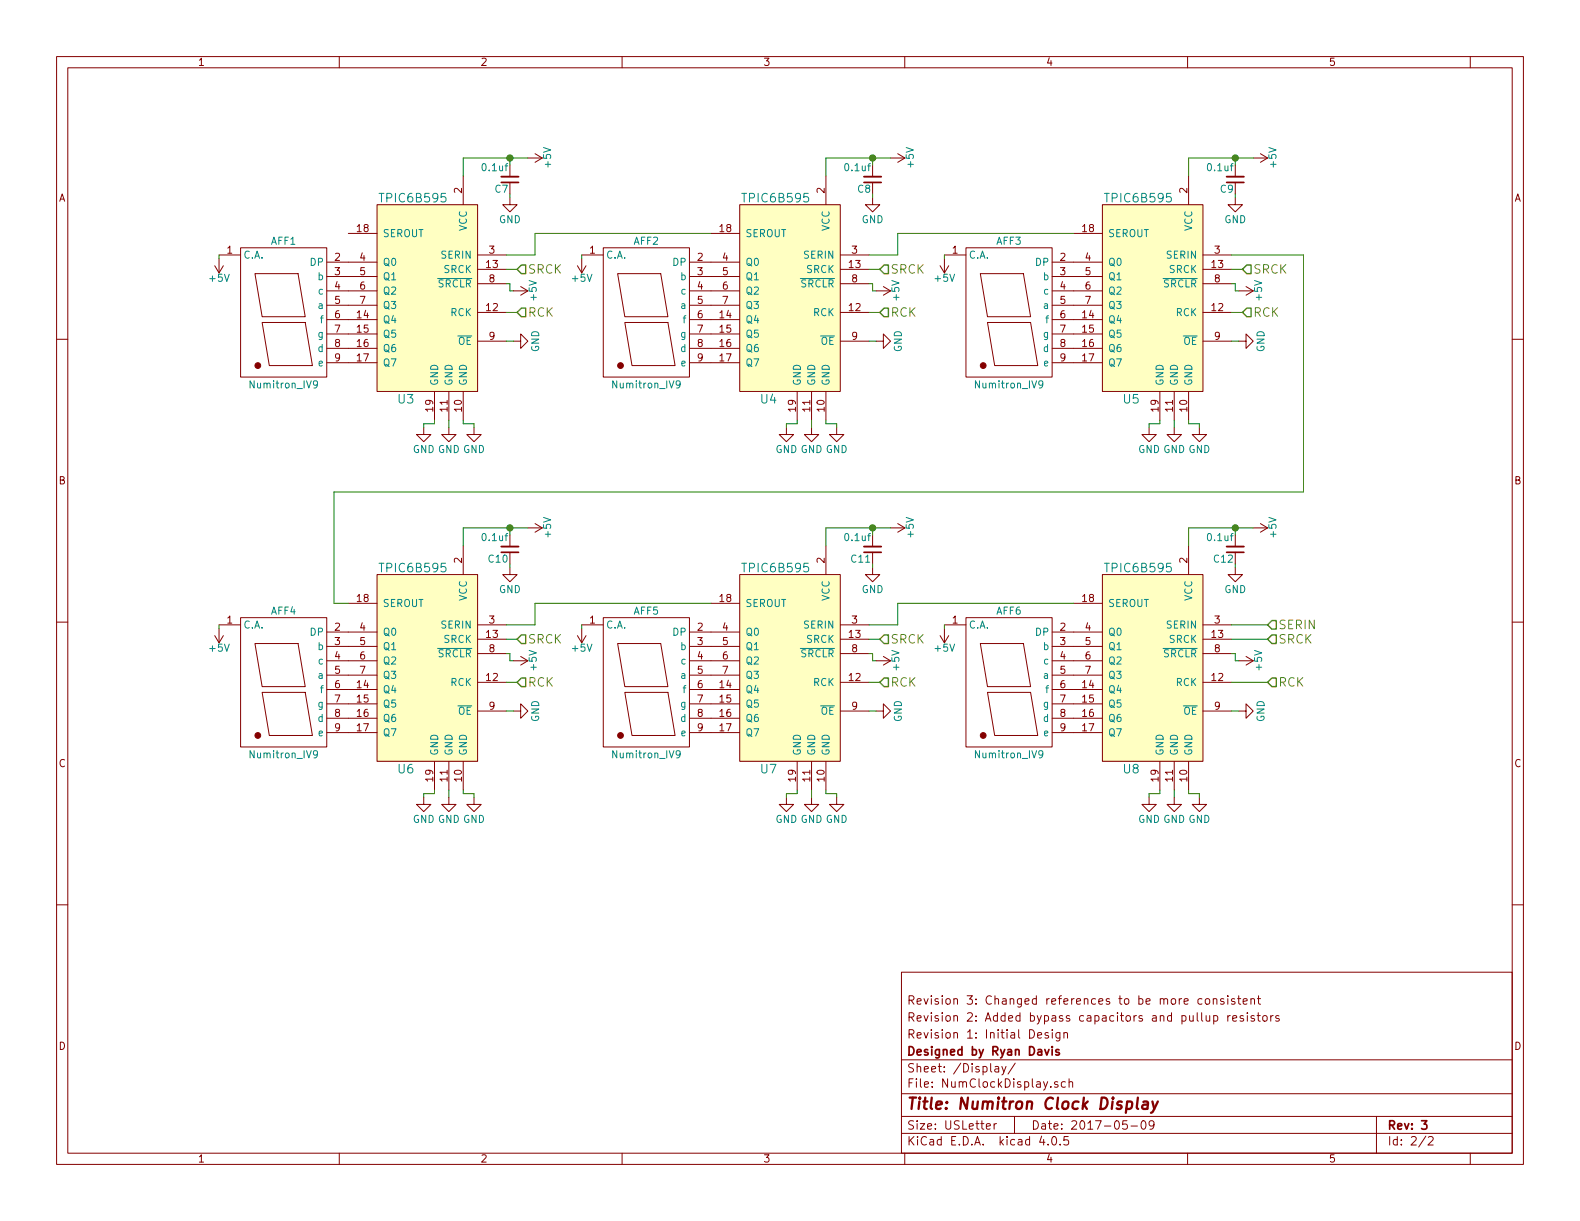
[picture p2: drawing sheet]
EESchema Schematic File Version 2
LIBS:NumitronClockParts
LIBS:switches
LIBS:power
LIBS:device
LIBS:transistors
LIBS:conn
LIBS:linear
LIBS:regul
LIBS:74xx
LIBS:cmos4000
LIBS:adc-dac
LIBS:memory
LIBS:xilinx
LIBS:microcontrollers
LIBS:dsp
LIBS:microchip
LIBS:analog_switches
LIBS:motorola
LIBS:texas
LIBS:intel
LIBS:audio
LIBS:interface
LIBS:digital-audio
LIBS:philips
LIBS:display
LIBS:cypress
LIBS:siliconi
LIBS:opto
LIBS:atmel
LIBS:contrib
LIBS:valves
EELAYER 25 0
EELAYER END
$Descr USLetter 11000 8500
encoding utf-8
Sheet 2 2
Title "Numitron Clock Display"
Date "2017-05-09"
Rev "3"
Comp "Designed by Ryan Davis"
Comment1 "Revision 1: Initial Design"
Comment2 "Revision 2: Added bypass capacitors and pullup resistors"
Comment3 "Revision 3: Changed references to be more consistent"
Comment4 ""
$EndDescr
$Comp
L TPIC6B595 U8
U 1 1
P 8025 4850
F 0 "U8" H 8175 4350 60  0000 C CNN
F 1 "TPIC6B595" H 8125 5750 60  0000 C CNN
F 2 "Housings_DIP:DIP-20_W7.62mm_Socket_LongPads" H 8025 4850 60  0001 C CNN
F 3 "" H 8025 4850 60  0000 C CNN
	1    8025 4850
	-1   0    0    -1  
$EndComp
$Comp
L Numitron_IV9 AFF6
U 1 1
P 7025 4800
F 0 "AFF6" H 7025 5350 50  0000 C CNN
F 1 "Numitron_IV9" H 7025 4350 50  0000 C CNN
F 2 "jyd:NUM_IV-9" H 7025 4800 50  0001 C CNN
F 3 "" H 7025 4800 50  0000 C CNN
	1    7025 4800
	-1   0    0    -1  
$EndComp
Text HLabel 8825 4350 2    60   Input ~ 0
SERIN
Text HLabel 8825 4450 2    60   Input ~ 0
SRCK
Text HLabel 8825 4750 2    60   Input ~ 0
RCK
$Comp
L GND #PWR018
U 1 1
P 8625 4950
F 0 "#PWR018" H 8625 4700 50  0001 C CNN
F 1 "GND" H 8625 4800 50  0000 C CNN
F 2 "" H 8625 4950 50  0001 C CNN
F 3 "" H 8625 4950 50  0001 C CNN
	1    8625 4950
	0    -1   1    0   
$EndComp
$Comp
L TPIC6B595 U7
U 1 1
P 5500 4850
F 0 "U7" H 5650 4350 60  0000 C CNN
F 1 "TPIC6B595" H 5600 5750 60  0000 C CNN
F 2 "Housings_DIP:DIP-20_W7.62mm_Socket_LongPads" H 5500 4850 60  0001 C CNN
F 3 "" H 5500 4850 60  0000 C CNN
	1    5500 4850
	-1   0    0    -1  
$EndComp
$Comp
L Numitron_IV9 AFF5
U 1 1
P 4500 4800
F 0 "AFF5" H 4500 5350 50  0000 C CNN
F 1 "Numitron_IV9" H 4500 4350 50  0000 C CNN
F 2 "jyd:NUM_IV-9" H 4500 4800 50  0001 C CNN
F 3 "" H 4500 4800 50  0000 C CNN
	1    4500 4800
	-1   0    0    -1  
$EndComp
Text HLabel 6125 4450 2    60   Input ~ 0
SRCK
Text HLabel 6125 4750 2    60   Input ~ 0
RCK
$Comp
L GND #PWR019
U 1 1
P 6100 4950
F 0 "#PWR019" H 6100 4700 50  0001 C CNN
F 1 "GND" H 6100 4800 50  0000 C CNN
F 2 "" H 6100 4950 50  0001 C CNN
F 3 "" H 6100 4950 50  0001 C CNN
	1    6100 4950
	0    -1   1    0   
$EndComp
$Comp
L +5V #PWR020
U 1 1
P 6575 4375
F 0 "#PWR020" H 6575 4225 50  0001 C CNN
F 1 "+5V" H 6575 4515 50  0000 C CNN
F 2 "" H 6575 4375 50  0001 C CNN
F 3 "" H 6575 4375 50  0001 C CNN
	1    6575 4375
	-1   0    0    1   
$EndComp
$Comp
L TPIC6B595 U6
U 1 1
P 2975 4850
F 0 "U6" H 3125 4350 60  0000 C CNN
F 1 "TPIC6B595" H 3075 5750 60  0000 C CNN
F 2 "Housings_DIP:DIP-20_W7.62mm_Socket_LongPads" H 2975 4850 60  0001 C CNN
F 3 "" H 2975 4850 60  0000 C CNN
	1    2975 4850
	-1   0    0    -1  
$EndComp
$Comp
L Numitron_IV9 AFF4
U 1 1
P 1975 4800
F 0 "AFF4" H 1975 5350 50  0000 C CNN
F 1 "Numitron_IV9" H 1975 4350 50  0000 C CNN
F 2 "jyd:NUM_IV-9" H 1975 4800 50  0001 C CNN
F 3 "" H 1975 4800 50  0000 C CNN
	1    1975 4800
	-1   0    0    -1  
$EndComp
Text HLabel 3600 4450 2    60   Input ~ 0
SRCK
Text HLabel 3600 4750 2    60   Input ~ 0
RCK
$Comp
L GND #PWR021
U 1 1
P 3575 4950
F 0 "#PWR021" H 3575 4700 50  0001 C CNN
F 1 "GND" H 3575 4800 50  0000 C CNN
F 2 "" H 3575 4950 50  0001 C CNN
F 3 "" H 3575 4950 50  0001 C CNN
	1    3575 4950
	0    -1   1    0   
$EndComp
$Comp
L +5V #PWR022
U 1 1
P 4050 4375
F 0 "#PWR022" H 4050 4225 50  0001 C CNN
F 1 "+5V" H 4050 4515 50  0000 C CNN
F 2 "" H 4050 4375 50  0001 C CNN
F 3 "" H 4050 4375 50  0001 C CNN
	1    4050 4375
	-1   0    0    1   
$EndComp
$Comp
L +5V #PWR023
U 1 1
P 1525 4375
F 0 "#PWR023" H 1525 4225 50  0001 C CNN
F 1 "+5V" H 1525 4515 50  0000 C CNN
F 2 "" H 1525 4375 50  0001 C CNN
F 3 "" H 1525 4375 50  0001 C CNN
	1    1525 4375
	-1   0    0    1   
$EndComp
$Comp
L TPIC6B595 U5
U 1 1
P 8025 2275
F 0 "U5" H 8175 1775 60  0000 C CNN
F 1 "TPIC6B595" H 8125 3175 60  0000 C CNN
F 2 "Housings_DIP:DIP-20_W7.62mm_Socket_LongPads" H 8025 2275 60  0001 C CNN
F 3 "" H 8025 2275 60  0000 C CNN
	1    8025 2275
	-1   0    0    -1  
$EndComp
$Comp
L Numitron_IV9 AFF3
U 1 1
P 7025 2225
F 0 "AFF3" H 7025 2775 50  0000 C CNN
F 1 "Numitron_IV9" H 7025 1775 50  0000 C CNN
F 2 "jyd:NUM_IV-9" H 7025 2225 50  0001 C CNN
F 3 "" H 7025 2225 50  0000 C CNN
	1    7025 2225
	-1   0    0    -1  
$EndComp
$Comp
L GND #PWR024
U 1 1
P 8175 2975
F 0 "#PWR024" H 8175 2725 50  0001 C CNN
F 1 "GND" H 8175 2825 50  0000 C CNN
F 2 "" H 8175 2975 50  0001 C CNN
F 3 "" H 8175 2975 50  0001 C CNN
	1    8175 2975
	-1   0    0    -1  
$EndComp
$Comp
L +5V #PWR025
U 1 1
P 6200 1100
F 0 "#PWR025" H 6200 950 50  0001 C CNN
F 1 "+5V" H 6200 1240 50  0000 C CNN
F 2 "" H 6200 1100 50  0001 C CNN
F 3 "" H 6200 1100 50  0001 C CNN
	1    6200 1100
	0    1    -1   0   
$EndComp
Text HLabel 8650 1875 2    60   Input ~ 0
SRCK
Text HLabel 8650 2175 2    60   Input ~ 0
RCK
$Comp
L GND #PWR026
U 1 1
P 8625 2375
F 0 "#PWR026" H 8625 2125 50  0001 C CNN
F 1 "GND" H 8625 2225 50  0000 C CNN
F 2 "" H 8625 2375 50  0001 C CNN
F 3 "" H 8625 2375 50  0001 C CNN
	1    8625 2375
	0    -1   1    0   
$EndComp
$Comp
L TPIC6B595 U4
U 1 1
P 5500 2275
F 0 "U4" H 5650 1775 60  0000 C CNN
F 1 "TPIC6B595" H 5600 3175 60  0000 C CNN
F 2 "Housings_DIP:DIP-20_W7.62mm_Socket_LongPads" H 5500 2275 60  0001 C CNN
F 3 "" H 5500 2275 60  0000 C CNN
	1    5500 2275
	-1   0    0    -1  
$EndComp
$Comp
L Numitron_IV9 AFF2
U 1 1
P 4500 2225
F 0 "AFF2" H 4500 2775 50  0000 C CNN
F 1 "Numitron_IV9" H 4500 1775 50  0000 C CNN
F 2 "jyd:NUM_IV-9" H 4500 2225 50  0001 C CNN
F 3 "" H 4500 2225 50  0000 C CNN
	1    4500 2225
	-1   0    0    -1  
$EndComp
Text HLabel 6125 1875 2    60   Input ~ 0
SRCK
Text HLabel 6125 2175 2    60   Input ~ 0
RCK
$Comp
L GND #PWR027
U 1 1
P 6100 2375
F 0 "#PWR027" H 6100 2125 50  0001 C CNN
F 1 "GND" H 6100 2225 50  0000 C CNN
F 2 "" H 6100 2375 50  0001 C CNN
F 3 "" H 6100 2375 50  0001 C CNN
	1    6100 2375
	0    -1   1    0   
$EndComp
$Comp
L +5V #PWR028
U 1 1
P 6575 1800
F 0 "#PWR028" H 6575 1650 50  0001 C CNN
F 1 "+5V" H 6575 1940 50  0000 C CNN
F 2 "" H 6575 1800 50  0001 C CNN
F 3 "" H 6575 1800 50  0001 C CNN
	1    6575 1800
	-1   0    0    1   
$EndComp
$Comp
L TPIC6B595 U3
U 1 1
P 2975 2275
F 0 "U3" H 3125 1775 60  0000 C CNN
F 1 "TPIC6B595" H 3075 3175 60  0000 C CNN
F 2 "Housings_DIP:DIP-20_W7.62mm_Socket_LongPads" H 2975 2275 60  0001 C CNN
F 3 "" H 2975 2275 60  0000 C CNN
	1    2975 2275
	-1   0    0    -1  
$EndComp
$Comp
L Numitron_IV9 AFF1
U 1 1
P 1975 2225
F 0 "AFF1" H 1975 2775 50  0000 C CNN
F 1 "Numitron_IV9" H 1975 1775 50  0000 C CNN
F 2 "jyd:NUM_IV-9" H 1975 2225 50  0001 C CNN
F 3 "" H 1975 2225 50  0000 C CNN
	1    1975 2225
	-1   0    0    -1  
$EndComp
Text HLabel 3600 1875 2    60   Input ~ 0
SRCK
Text HLabel 3600 2175 2    60   Input ~ 0
RCK
$Comp
L GND #PWR029
U 1 1
P 3575 2375
F 0 "#PWR029" H 3575 2125 50  0001 C CNN
F 1 "GND" H 3575 2225 50  0000 C CNN
F 2 "" H 3575 2375 50  0001 C CNN
F 3 "" H 3575 2375 50  0001 C CNN
	1    3575 2375
	0    -1   1    0   
$EndComp
$Comp
L +5V #PWR030
U 1 1
P 4050 1800
F 0 "#PWR030" H 4050 1650 50  0001 C CNN
F 1 "+5V" H 4050 1940 50  0000 C CNN
F 2 "" H 4050 1800 50  0001 C CNN
F 3 "" H 4050 1800 50  0001 C CNN
	1    4050 1800
	-1   0    0    1   
$EndComp
$Comp
L +5V #PWR031
U 1 1
P 1525 1800
F 0 "#PWR031" H 1525 1650 50  0001 C CNN
F 1 "+5V" H 1525 1940 50  0000 C CNN
F 2 "" H 1525 1800 50  0001 C CNN
F 3 "" H 1525 1800 50  0001 C CNN
	1    1525 1800
	-1   0    0    1   
$EndComp
Wire Wire Line
	8575 4350 8825 4350
Wire Wire Line
	8575 4450 8825 4450
Wire Wire Line
	8575 4750 8825 4750
Wire Wire Line
	8575 4550 8600 4550
Wire Wire Line
	8600 4550 8600 4600
Wire Wire Line
	8600 4600 8625 4600
Wire Wire Line
	8625 4950 8575 4950
Wire Wire Line
	6050 4350 6250 4350
Wire Wire Line
	6125 4450 6050 4450
Wire Wire Line
	6125 4750 6050 4750
Wire Wire Line
	6050 4550 6075 4550
Wire Wire Line
	6075 4550 6075 4600
Wire Wire Line
	6075 4600 6100 4600
Wire Wire Line
	6100 4950 6050 4950
Wire Wire Line
	6575 4350 6575 4375
Wire Wire Line
	6250 4350 6250 4200
Wire Wire Line
	6250 4200 7475 4200
Wire Wire Line
	3525 4350 3725 4350
Wire Wire Line
	3600 4450 3525 4450
Wire Wire Line
	3600 4750 3525 4750
Wire Wire Line
	3525 4550 3550 4550
Wire Wire Line
	3550 4550 3550 4600
Wire Wire Line
	3550 4600 3575 4600
Wire Wire Line
	3575 4950 3525 4950
Wire Wire Line
	3725 4350 3725 4200
Wire Wire Line
	3725 4200 4950 4200
Wire Wire Line
	4050 4350 4050 4375
Wire Wire Line
	1525 4350 1525 4375
Wire Wire Line
	8575 1775 9075 1775
Wire Wire Line
	8650 1875 8575 1875
Wire Wire Line
	8650 2175 8575 2175
Wire Wire Line
	8575 1975 8600 1975
Wire Wire Line
	8600 1975 8600 2025
Wire Wire Line
	8600 2025 8625 2025
Wire Wire Line
	8625 2375 8575 2375
Wire Wire Line
	6050 1775 6250 1775
Wire Wire Line
	6125 1875 6050 1875
Wire Wire Line
	6125 2175 6050 2175
Wire Wire Line
	6050 1975 6075 1975
Wire Wire Line
	6075 1975 6075 2025
Wire Wire Line
	6075 2025 6100 2025
Wire Wire Line
	6100 2375 6050 2375
Wire Wire Line
	6575 1775 6575 1800
Wire Wire Line
	6250 1775 6250 1625
Wire Wire Line
	6250 1625 7475 1625
Wire Wire Line
	3525 1775 3725 1775
Wire Wire Line
	3600 1875 3525 1875
Wire Wire Line
	3600 2175 3525 2175
Wire Wire Line
	3525 1975 3550 1975
Wire Wire Line
	3550 1975 3550 2025
Wire Wire Line
	3550 2025 3575 2025
Wire Wire Line
	3575 2375 3525 2375
Wire Wire Line
	3725 1775 3725 1625
Wire Wire Line
	3725 1625 4950 1625
Wire Wire Line
	4050 1775 4050 1800
Wire Wire Line
	1525 1775 1525 1800
Wire Wire Line
	2425 4200 2325 4200
Wire Wire Line
	2325 4200 2325 3425
Wire Wire Line
	2325 3425 9075 3425
Wire Wire Line
	9075 3425 9075 1775
$Comp
L +5V #PWR032
U 1 1
P 3575 4600
F 0 "#PWR032" H 3575 4450 50  0001 C CNN
F 1 "+5V" H 3575 4740 50  0000 C CNN
F 2 "" H 3575 4600 50  0001 C CNN
F 3 "" H 3575 4600 50  0001 C CNN
	1    3575 4600
	0    1    1    0   
$EndComp
$Comp
L +5V #PWR033
U 1 1
P 6100 4600
F 0 "#PWR033" H 6100 4450 50  0001 C CNN
F 1 "+5V" H 6100 4740 50  0000 C CNN
F 2 "" H 6100 4600 50  0001 C CNN
F 3 "" H 6100 4600 50  0001 C CNN
	1    6100 4600
	0    1    1    0   
$EndComp
$Comp
L +5V #PWR034
U 1 1
P 8625 4600
F 0 "#PWR034" H 8625 4450 50  0001 C CNN
F 1 "+5V" H 8625 4740 50  0000 C CNN
F 2 "" H 8625 4600 50  0001 C CNN
F 3 "" H 8625 4600 50  0001 C CNN
	1    8625 4600
	0    1    1    0   
$EndComp
$Comp
L +5V #PWR035
U 1 1
P 8625 2025
F 0 "#PWR035" H 8625 1875 50  0001 C CNN
F 1 "+5V" H 8625 2165 50  0000 C CNN
F 2 "" H 8625 2025 50  0001 C CNN
F 3 "" H 8625 2025 50  0001 C CNN
	1    8625 2025
	0    1    1    0   
$EndComp
$Comp
L +5V #PWR036
U 1 1
P 6100 2025
F 0 "#PWR036" H 6100 1875 50  0001 C CNN
F 1 "+5V" H 6100 2165 50  0000 C CNN
F 2 "" H 6100 2025 50  0001 C CNN
F 3 "" H 6100 2025 50  0001 C CNN
	1    6100 2025
	0    1    1    0   
$EndComp
$Comp
L +5V #PWR037
U 1 1
P 3575 2025
F 0 "#PWR037" H 3575 1875 50  0001 C CNN
F 1 "+5V" H 3575 2165 50  0000 C CNN
F 2 "" H 3575 2025 50  0001 C CNN
F 3 "" H 3575 2025 50  0001 C CNN
	1    3575 2025
	0    1    1    0   
$EndComp
$Comp
L C_Small C8
U 1 1
P 6075 1250
F 0 "C8" H 6085 1320 50  0000 L CNN
F 1 "0.1uf" H 6085 1170 50  0000 L CNN
F 2 "Capacitors_ThroughHole:C_Disc_D3.0mm_W1.6mm_P2.50mm" H 6075 1250 50  0001 C CNN
F 3 "" H 6075 1250 50  0001 C CNN
	1    6075 1250
	-1   0    0    1   
$EndComp
Wire Wire Line
	5750 1225 5750 1100
Wire Wire Line
	5750 1100 6200 1100
Wire Wire Line
	6075 1150 6075 1100
Connection ~ 6075 1100
$Comp
L GND #PWR038
U 1 1
P 6075 1375
F 0 "#PWR038" H 6075 1125 50  0001 C CNN
F 1 "GND" H 6075 1225 50  0000 C CNN
F 2 "" H 6075 1375 50  0001 C CNN
F 3 "" H 6075 1375 50  0001 C CNN
	1    6075 1375
	1    0    0    -1  
$EndComp
Wire Wire Line
	6075 1350 6075 1375
$Comp
L +5V #PWR039
U 1 1
P 8725 1100
F 0 "#PWR039" H 8725 950 50  0001 C CNN
F 1 "+5V" H 8725 1240 50  0000 C CNN
F 2 "" H 8725 1100 50  0001 C CNN
F 3 "" H 8725 1100 50  0001 C CNN
	1    8725 1100
	0    1    -1   0   
$EndComp
$Comp
L C_Small C9
U 1 1
P 8600 1250
F 0 "C9" H 8610 1320 50  0000 L CNN
F 1 "0.1uf" H 8610 1170 50  0000 L CNN
F 2 "Capacitors_ThroughHole:C_Disc_D3.0mm_W1.6mm_P2.50mm" H 8600 1250 50  0001 C CNN
F 3 "" H 8600 1250 50  0001 C CNN
	1    8600 1250
	-1   0    0    1   
$EndComp
Wire Wire Line
	8275 1225 8275 1100
Wire Wire Line
	8275 1100 8725 1100
Wire Wire Line
	8600 1150 8600 1100
Connection ~ 8600 1100
$Comp
L GND #PWR040
U 1 1
P 8600 1375
F 0 "#PWR040" H 8600 1125 50  0001 C CNN
F 1 "GND" H 8600 1225 50  0000 C CNN
F 2 "" H 8600 1375 50  0001 C CNN
F 3 "" H 8600 1375 50  0001 C CNN
	1    8600 1375
	1    0    0    -1  
$EndComp
Wire Wire Line
	8600 1350 8600 1375
$Comp
L +5V #PWR041
U 1 1
P 3675 1100
F 0 "#PWR041" H 3675 950 50  0001 C CNN
F 1 "+5V" H 3675 1240 50  0000 C CNN
F 2 "" H 3675 1100 50  0001 C CNN
F 3 "" H 3675 1100 50  0001 C CNN
	1    3675 1100
	0    1    -1   0   
$EndComp
$Comp
L C_Small C7
U 1 1
P 3550 1250
F 0 "C7" H 3560 1320 50  0000 L CNN
F 1 "0.1uf" H 3560 1170 50  0000 L CNN
F 2 "Capacitors_ThroughHole:C_Disc_D3.0mm_W1.6mm_P2.50mm" H 3550 1250 50  0001 C CNN
F 3 "" H 3550 1250 50  0001 C CNN
	1    3550 1250
	-1   0    0    1   
$EndComp
Wire Wire Line
	3225 1225 3225 1100
Wire Wire Line
	3225 1100 3675 1100
Wire Wire Line
	3550 1150 3550 1100
Connection ~ 3550 1100
$Comp
L GND #PWR042
U 1 1
P 3550 1375
F 0 "#PWR042" H 3550 1125 50  0001 C CNN
F 1 "GND" H 3550 1225 50  0000 C CNN
F 2 "" H 3550 1375 50  0001 C CNN
F 3 "" H 3550 1375 50  0001 C CNN
	1    3550 1375
	1    0    0    -1  
$EndComp
Wire Wire Line
	3550 1350 3550 1375
$Comp
L +5V #PWR043
U 1 1
P 8725 3675
F 0 "#PWR043" H 8725 3525 50  0001 C CNN
F 1 "+5V" H 8725 3815 50  0000 C CNN
F 2 "" H 8725 3675 50  0001 C CNN
F 3 "" H 8725 3675 50  0001 C CNN
	1    8725 3675
	0    1    -1   0   
$EndComp
$Comp
L C_Small C12
U 1 1
P 8600 3825
F 0 "C12" H 8610 3895 50  0000 L CNN
F 1 "0.1uf" H 8610 3745 50  0000 L CNN
F 2 "Capacitors_ThroughHole:C_Disc_D3.0mm_W1.6mm_P2.50mm" H 8600 3825 50  0001 C CNN
F 3 "" H 8600 3825 50  0001 C CNN
	1    8600 3825
	-1   0    0    1   
$EndComp
Wire Wire Line
	8275 3800 8275 3675
Wire Wire Line
	8275 3675 8725 3675
Wire Wire Line
	8600 3725 8600 3675
Connection ~ 8600 3675
$Comp
L GND #PWR044
U 1 1
P 8600 3950
F 0 "#PWR044" H 8600 3700 50  0001 C CNN
F 1 "GND" H 8600 3800 50  0000 C CNN
F 2 "" H 8600 3950 50  0001 C CNN
F 3 "" H 8600 3950 50  0001 C CNN
	1    8600 3950
	1    0    0    -1  
$EndComp
Wire Wire Line
	8600 3925 8600 3950
$Comp
L +5V #PWR045
U 1 1
P 6200 3675
F 0 "#PWR045" H 6200 3525 50  0001 C CNN
F 1 "+5V" H 6200 3815 50  0000 C CNN
F 2 "" H 6200 3675 50  0001 C CNN
F 3 "" H 6200 3675 50  0001 C CNN
	1    6200 3675
	0    1    -1   0   
$EndComp
$Comp
L C_Small C11
U 1 1
P 6075 3825
F 0 "C11" H 6085 3895 50  0000 L CNN
F 1 "0.1uf" H 6085 3745 50  0000 L CNN
F 2 "Capacitors_ThroughHole:C_Disc_D3.0mm_W1.6mm_P2.50mm" H 6075 3825 50  0001 C CNN
F 3 "" H 6075 3825 50  0001 C CNN
	1    6075 3825
	-1   0    0    1   
$EndComp
Wire Wire Line
	5750 3800 5750 3675
Wire Wire Line
	5750 3675 6200 3675
Wire Wire Line
	6075 3725 6075 3675
Connection ~ 6075 3675
$Comp
L GND #PWR046
U 1 1
P 6075 3950
F 0 "#PWR046" H 6075 3700 50  0001 C CNN
F 1 "GND" H 6075 3800 50  0000 C CNN
F 2 "" H 6075 3950 50  0001 C CNN
F 3 "" H 6075 3950 50  0001 C CNN
	1    6075 3950
	1    0    0    -1  
$EndComp
Wire Wire Line
	6075 3925 6075 3950
$Comp
L +5V #PWR047
U 1 1
P 3675 3675
F 0 "#PWR047" H 3675 3525 50  0001 C CNN
F 1 "+5V" H 3675 3815 50  0000 C CNN
F 2 "" H 3675 3675 50  0001 C CNN
F 3 "" H 3675 3675 50  0001 C CNN
	1    3675 3675
	0    1    -1   0   
$EndComp
$Comp
L C_Small C10
U 1 1
P 3550 3825
F 0 "C10" H 3560 3895 50  0000 L CNN
F 1 "0.1uf" H 3560 3745 50  0000 L CNN
F 2 "Capacitors_ThroughHole:C_Disc_D3.0mm_W1.6mm_P2.50mm" H 3550 3825 50  0001 C CNN
F 3 "" H 3550 3825 50  0001 C CNN
	1    3550 3825
	-1   0    0    1   
$EndComp
Wire Wire Line
	3225 3800 3225 3675
Wire Wire Line
	3225 3675 3675 3675
Wire Wire Line
	3550 3725 3550 3675
Connection ~ 3550 3675
$Comp
L GND #PWR048
U 1 1
P 3550 3950
F 0 "#PWR048" H 3550 3700 50  0001 C CNN
F 1 "GND" H 3550 3800 50  0000 C CNN
F 2 "" H 3550 3950 50  0001 C CNN
F 3 "" H 3550 3950 50  0001 C CNN
	1    3550 3950
	1    0    0    -1  
$EndComp
Wire Wire Line
	3550 3925 3550 3950
$Comp
L GND #PWR049
U 1 1
P 8350 2975
F 0 "#PWR049" H 8350 2725 50  0001 C CNN
F 1 "GND" H 8350 2825 50  0000 C CNN
F 2 "" H 8350 2975 50  0001 C CNN
F 3 "" H 8350 2975 50  0001 C CNN
	1    8350 2975
	1    0    0    -1  
$EndComp
$Comp
L GND #PWR050
U 1 1
P 8000 2975
F 0 "#PWR050" H 8000 2725 50  0001 C CNN
F 1 "GND" H 8000 2825 50  0000 C CNN
F 2 "" H 8000 2975 50  0001 C CNN
F 3 "" H 8000 2975 50  0001 C CNN
	1    8000 2975
	1    0    0    -1  
$EndComp
Wire Wire Line
	8000 2975 8000 2950
Wire Wire Line
	8000 2950 8075 2950
Wire Wire Line
	8075 2950 8075 2925
Wire Wire Line
	8175 2975 8175 2925
Wire Wire Line
	8275 2925 8275 2950
Wire Wire Line
	8275 2950 8350 2950
Wire Wire Line
	8350 2950 8350 2975
$Comp
L GND #PWR051
U 1 1
P 5650 2975
F 0 "#PWR051" H 5650 2725 50  0001 C CNN
F 1 "GND" H 5650 2825 50  0000 C CNN
F 2 "" H 5650 2975 50  0001 C CNN
F 3 "" H 5650 2975 50  0001 C CNN
	1    5650 2975
	-1   0    0    -1  
$EndComp
$Comp
L GND #PWR052
U 1 1
P 5825 2975
F 0 "#PWR052" H 5825 2725 50  0001 C CNN
F 1 "GND" H 5825 2825 50  0000 C CNN
F 2 "" H 5825 2975 50  0001 C CNN
F 3 "" H 5825 2975 50  0001 C CNN
	1    5825 2975
	1    0    0    -1  
$EndComp
$Comp
L GND #PWR053
U 1 1
P 5475 2975
F 0 "#PWR053" H 5475 2725 50  0001 C CNN
F 1 "GND" H 5475 2825 50  0000 C CNN
F 2 "" H 5475 2975 50  0001 C CNN
F 3 "" H 5475 2975 50  0001 C CNN
	1    5475 2975
	1    0    0    -1  
$EndComp
Wire Wire Line
	5475 2975 5475 2950
Wire Wire Line
	5475 2950 5550 2950
Wire Wire Line
	5550 2950 5550 2925
Wire Wire Line
	5650 2975 5650 2925
Wire Wire Line
	5750 2925 5750 2950
Wire Wire Line
	5750 2950 5825 2950
Wire Wire Line
	5825 2950 5825 2975
$Comp
L GND #PWR054
U 1 1
P 3125 2975
F 0 "#PWR054" H 3125 2725 50  0001 C CNN
F 1 "GND" H 3125 2825 50  0000 C CNN
F 2 "" H 3125 2975 50  0001 C CNN
F 3 "" H 3125 2975 50  0001 C CNN
	1    3125 2975
	-1   0    0    -1  
$EndComp
$Comp
L GND #PWR055
U 1 1
P 3300 2975
F 0 "#PWR055" H 3300 2725 50  0001 C CNN
F 1 "GND" H 3300 2825 50  0000 C CNN
F 2 "" H 3300 2975 50  0001 C CNN
F 3 "" H 3300 2975 50  0001 C CNN
	1    3300 2975
	1    0    0    -1  
$EndComp
$Comp
L GND #PWR056
U 1 1
P 2950 2975
F 0 "#PWR056" H 2950 2725 50  0001 C CNN
F 1 "GND" H 2950 2825 50  0000 C CNN
F 2 "" H 2950 2975 50  0001 C CNN
F 3 "" H 2950 2975 50  0001 C CNN
	1    2950 2975
	1    0    0    -1  
$EndComp
Wire Wire Line
	2950 2975 2950 2950
Wire Wire Line
	2950 2950 3025 2950
Wire Wire Line
	3025 2950 3025 2925
Wire Wire Line
	3125 2975 3125 2925
Wire Wire Line
	3225 2925 3225 2950
Wire Wire Line
	3225 2950 3300 2950
Wire Wire Line
	3300 2950 3300 2975
$Comp
L GND #PWR057
U 1 1
P 8175 5550
F 0 "#PWR057" H 8175 5300 50  0001 C CNN
F 1 "GND" H 8175 5400 50  0000 C CNN
F 2 "" H 8175 5550 50  0001 C CNN
F 3 "" H 8175 5550 50  0001 C CNN
	1    8175 5550
	-1   0    0    -1  
$EndComp
$Comp
L GND #PWR058
U 1 1
P 8350 5550
F 0 "#PWR058" H 8350 5300 50  0001 C CNN
F 1 "GND" H 8350 5400 50  0000 C CNN
F 2 "" H 8350 5550 50  0001 C CNN
F 3 "" H 8350 5550 50  0001 C CNN
	1    8350 5550
	1    0    0    -1  
$EndComp
$Comp
L GND #PWR059
U 1 1
P 8000 5550
F 0 "#PWR059" H 8000 5300 50  0001 C CNN
F 1 "GND" H 8000 5400 50  0000 C CNN
F 2 "" H 8000 5550 50  0001 C CNN
F 3 "" H 8000 5550 50  0001 C CNN
	1    8000 5550
	1    0    0    -1  
$EndComp
Wire Wire Line
	8000 5550 8000 5525
Wire Wire Line
	8000 5525 8075 5525
Wire Wire Line
	8075 5525 8075 5500
Wire Wire Line
	8175 5550 8175 5500
Wire Wire Line
	8275 5500 8275 5525
Wire Wire Line
	8275 5525 8350 5525
Wire Wire Line
	8350 5525 8350 5550
$Comp
L GND #PWR060
U 1 1
P 5650 5550
F 0 "#PWR060" H 5650 5300 50  0001 C CNN
F 1 "GND" H 5650 5400 50  0000 C CNN
F 2 "" H 5650 5550 50  0001 C CNN
F 3 "" H 5650 5550 50  0001 C CNN
	1    5650 5550
	-1   0    0    -1  
$EndComp
$Comp
L GND #PWR061
U 1 1
P 5825 5550
F 0 "#PWR061" H 5825 5300 50  0001 C CNN
F 1 "GND" H 5825 5400 50  0000 C CNN
F 2 "" H 5825 5550 50  0001 C CNN
F 3 "" H 5825 5550 50  0001 C CNN
	1    5825 5550
	1    0    0    -1  
$EndComp
$Comp
L GND #PWR062
U 1 1
P 5475 5550
F 0 "#PWR062" H 5475 5300 50  0001 C CNN
F 1 "GND" H 5475 5400 50  0000 C CNN
F 2 "" H 5475 5550 50  0001 C CNN
F 3 "" H 5475 5550 50  0001 C CNN
	1    5475 5550
	1    0    0    -1  
$EndComp
Wire Wire Line
	5475 5550 5475 5525
Wire Wire Line
	5475 5525 5550 5525
Wire Wire Line
	5550 5525 5550 5500
Wire Wire Line
	5650 5550 5650 5500
Wire Wire Line
	5750 5500 5750 5525
Wire Wire Line
	5750 5525 5825 5525
Wire Wire Line
	5825 5525 5825 5550
$Comp
L GND #PWR063
U 1 1
P 3125 5550
F 0 "#PWR063" H 3125 5300 50  0001 C CNN
F 1 "GND" H 3125 5400 50  0000 C CNN
F 2 "" H 3125 5550 50  0001 C CNN
F 3 "" H 3125 5550 50  0001 C CNN
	1    3125 5550
	-1   0    0    -1  
$EndComp
$Comp
L GND #PWR064
U 1 1
P 3300 5550
F 0 "#PWR064" H 3300 5300 50  0001 C CNN
F 1 "GND" H 3300 5400 50  0000 C CNN
F 2 "" H 3300 5550 50  0001 C CNN
F 3 "" H 3300 5550 50  0001 C CNN
	1    3300 5550
	1    0    0    -1  
$EndComp
$Comp
L GND #PWR065
U 1 1
P 2950 5550
F 0 "#PWR065" H 2950 5300 50  0001 C CNN
F 1 "GND" H 2950 5400 50  0000 C CNN
F 2 "" H 2950 5550 50  0001 C CNN
F 3 "" H 2950 5550 50  0001 C CNN
	1    2950 5550
	1    0    0    -1  
$EndComp
Wire Wire Line
	2950 5550 2950 5525
Wire Wire Line
	2950 5525 3025 5525
Wire Wire Line
	3025 5525 3025 5500
Wire Wire Line
	3125 5550 3125 5500
Wire Wire Line
	3225 5500 3225 5525
Wire Wire Line
	3225 5525 3300 5525
Wire Wire Line
	3300 5525 3300 5550
$EndSCHEMATC
